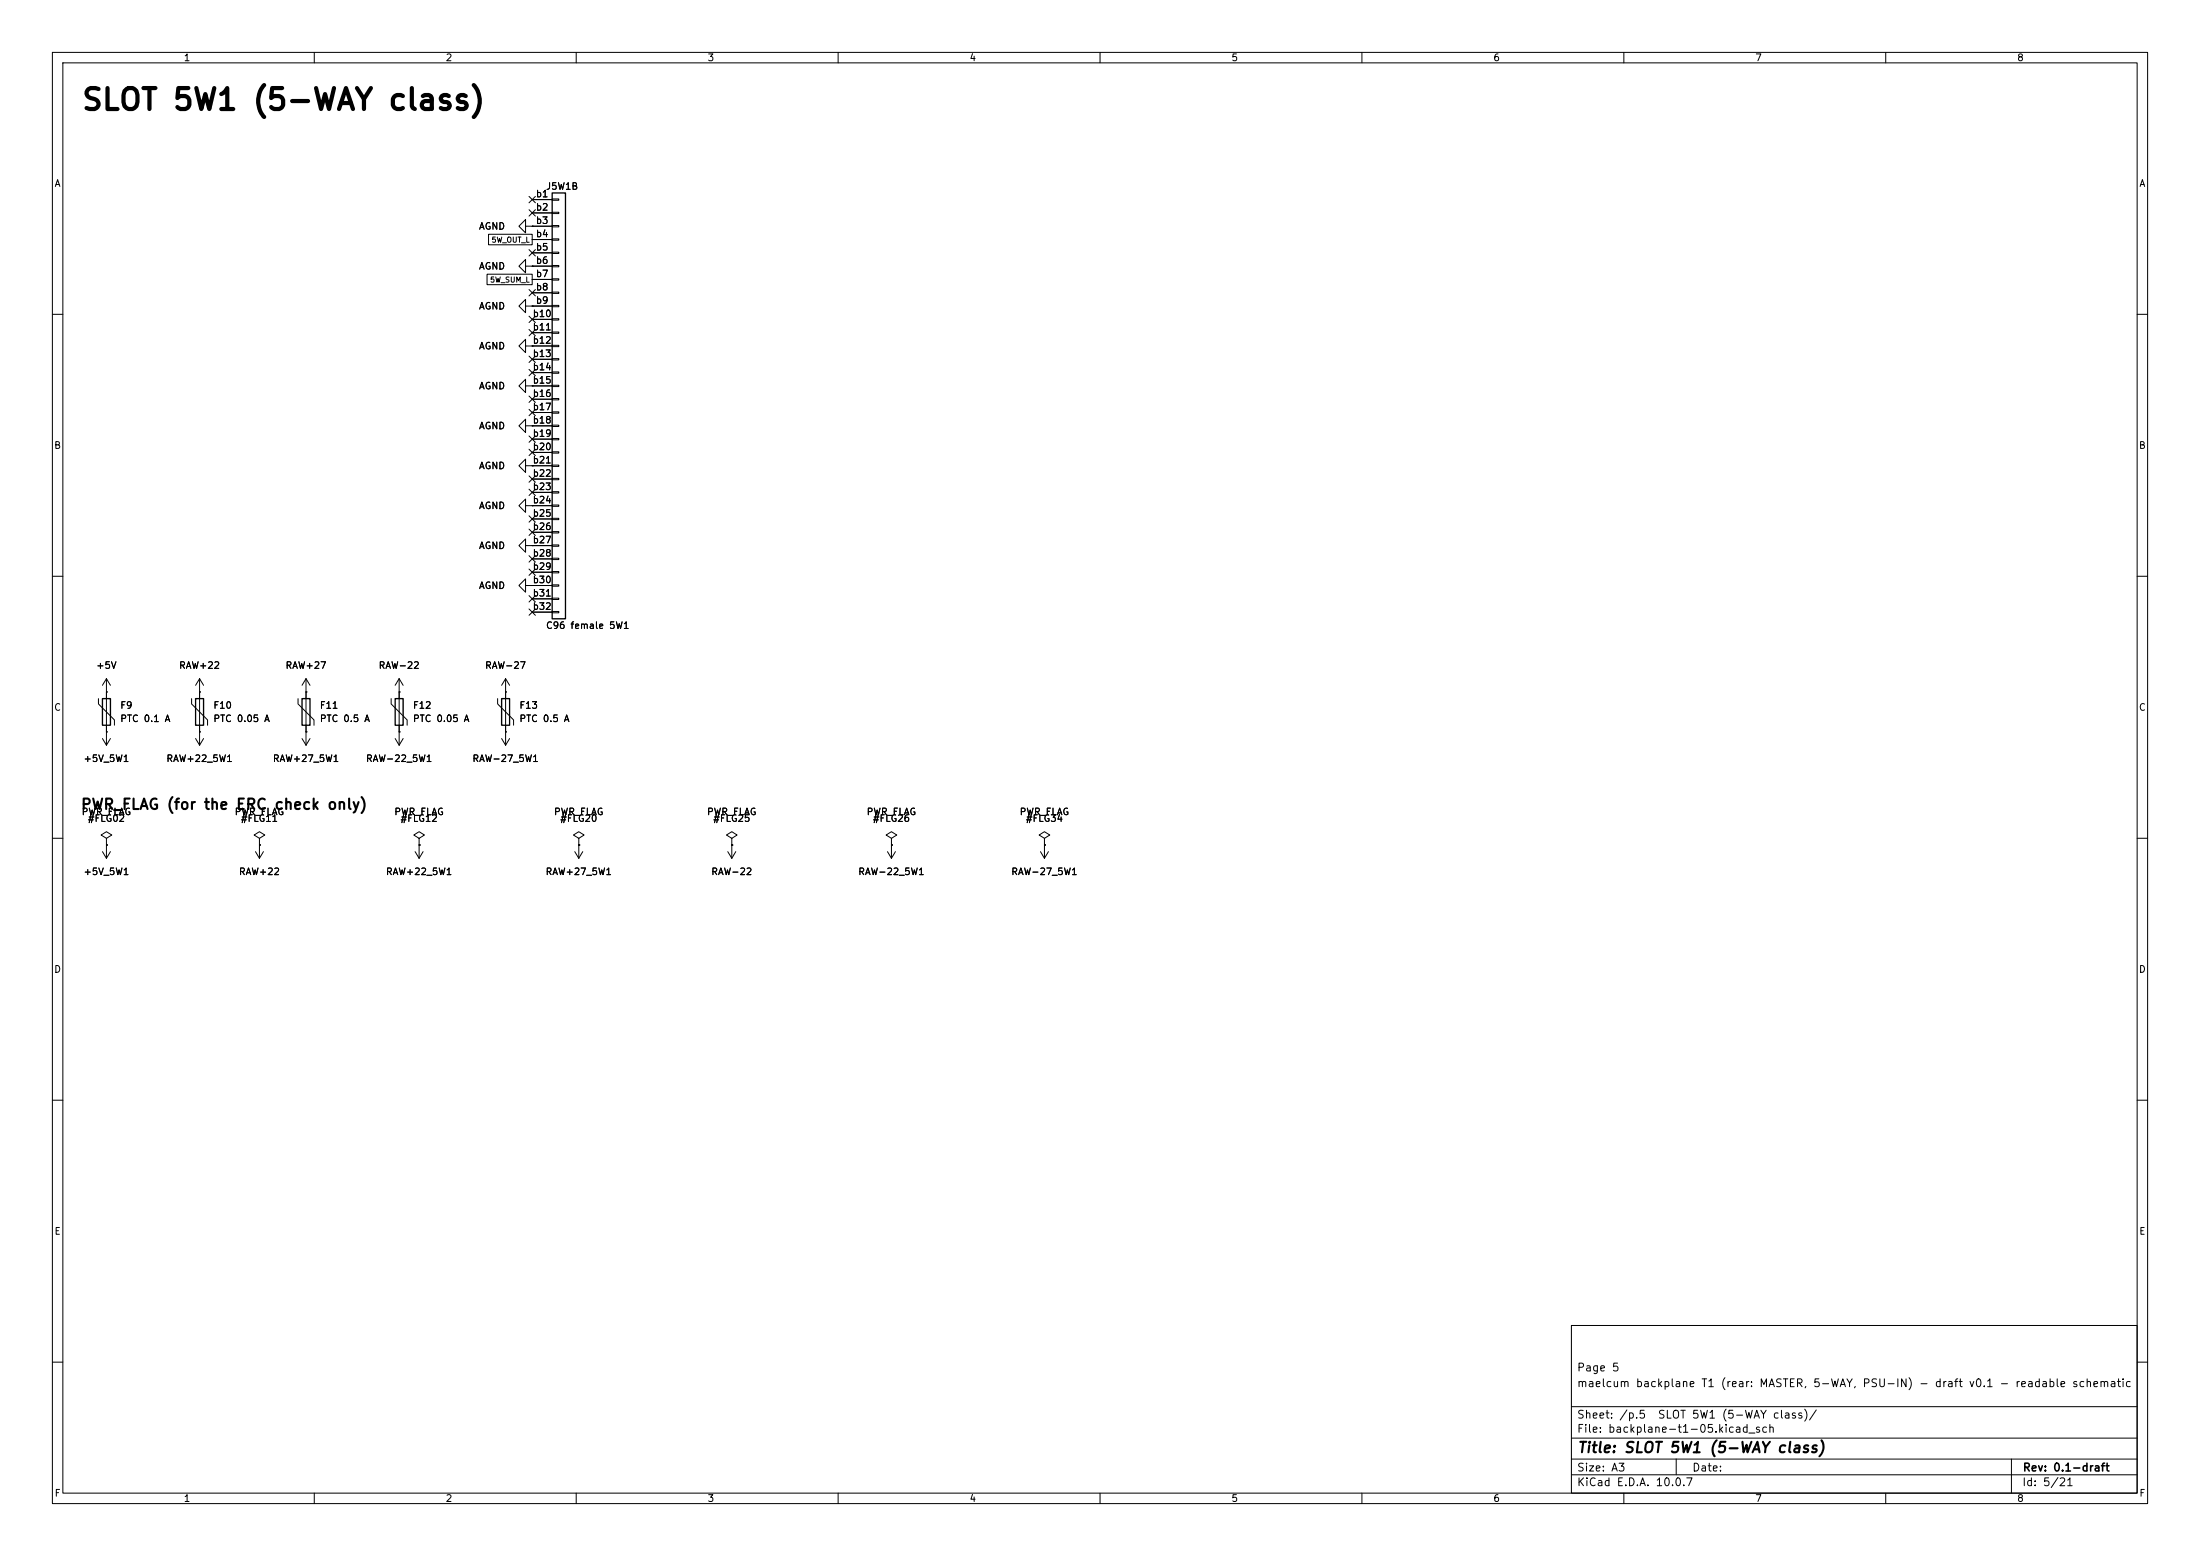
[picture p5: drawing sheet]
<svg xmlns="http://www.w3.org/2000/svg" width="420mm" height="297mm" viewBox="0 0 420 297" stroke-linecap="round" stroke-linejoin="round" font-family="sans-serif">
<g fill="none" stroke="#000" stroke-width=".19">
<path d="M10 10h400v277h-400zM12 12h396v273h-396zM60 10v2M110 10v2M160 10v2M210 10v2M260 10v2M310 10v2M360 10v2M101 37.5l1.2 1.2M101.6 38.1h3.8M102.2 37.5l-1.2 1.2"/>
<path d="M105.4 38h1.3v.2h-1.3zM93 52.3h8.6v2h-8.6zM93.3 44.7h8.3v2h-8.3zM100.3 43.2v-1.3l-1.2 1.3 1.2 1.3v-1.3h1.3M100.3 50.8v-1.3l-1.2 1.3 1.2 1.3v-1.3h1.3M100.3 58.4v-1.2l-1.2 1.2 1.2 1.3v-1.3h1.3M101 55.3l1.2 1.2M101 47.7l1.2 1.2M101 40l1.2 1.2M101.6 43.2h.1M101.6 50.8h.1M101.6 58.4h.1"/>
<path d="M101.6 40.6h3.8M101.6 43.2h3.8M101.6 45.7h3.8M101.6 48.3h3.8M101.6 50.8h3.8M101.6 53.3h3.8M101.6 55.9h3.8M101.6 58.4h3.8M102.2 55.3l-1.2 1.2M102.2 47.7l-1.2 1.2M102.2 40l-1.2 1.2M105.4 40.5h1.3v.3h-1.3z"/>
<path d="M105.4 43.1h1.3v.2h-1.3zM105.4 45.6h1.3v.2h-1.3zM105.4 48.1h1.3v.3h-1.3zM105.4 50.7h1.3v.2h-1.3zM105.4 53.2h1.3v.3h-1.3zM105.4 55.8h1.3v.2h-1.3zM105.4 58.3h1.3v.2h-1.3zM10 60h2M100.3 73.7v-1.3l-1.2 1.3 1.2 1.2v-1.2h1.3M100.3 66v-1.2l-1.2 1.2 1.2 1.3v-1.3h1.3M101 78.1l1.2 1.2M101 75.6l1.2 1.2"/>
<path d="M101 70.5l1.2 1.2M101 62.9l1.2 1.2M101 60.4l1.2 1.2M101 68l1.2 1.2M101.6 73.7h.1M101.6 66h.1M101.6 61h3.8M101.6 63.5h3.8M101.6 66h3.8M101.6 68.6h3.8M101.6 71.1h3.8M101.6 73.7h3.8"/>
<path d="M101.6 76.2h3.8M101.6 78.7h3.8M102.2 78.1l-1.2 1.2M102.2 75.6l-1.2 1.2M102.2 70.5l-1.2 1.2M102.2 62.9l-1.2 1.2M102.2 60.4l-1.2 1.2M102.2 68l-1.2 1.2M105.4 60.8h1.3v.3h-1.3zM105.4 63.4h1.3v.2h-1.3zM105.4 65.9h1.3v.3h-1.3zM105.4 68.5h1.3v.2h-1.3z"/>
<path d="M105.4 71h1.3v.2h-1.3zM105.4 73.5h1.3v.3h-1.3zM105.4 76.1h1.3v.2h-1.3zM105.4 78.6h1.3v.3h-1.3zM408 60h2M100.3 96.5v-1.2l-1.2 1.2 1.2 1.3v-1.3h1.3M100.3 88.9v-1.3l-1.2 1.3 1.2 1.3v-1.3h1.3M100.3 81.3v-1.3l-1.2 1.3 1.2 1.3v-1.3h1.3M101 98.5l1.2 1.2M101 93.4l1.2 1.2M101 83.2l1.2 1.2M101 90.8l1.2 1.2"/>
<path d="M101 85.8l1.2 1.2M101.6 96.5h.1M101.6 88.9h.1M101.6 81.3h.1M101.6 81.3h3.8M101.6 83.8h3.8M101.6 86.4h3.8M101.6 88.9h3.8M101.6 91.4h3.8M101.6 94h3.8M101.6 96.5h3.8M101.6 99.1h3.8"/>
<path d="M102.2 98.5l-1.2 1.2M102.2 93.4l-1.2 1.2M102.2 83.2l-1.2 1.2M102.2 90.8l-1.2 1.2M102.2 85.8l-1.2 1.2M105.4 81.2h1.3v.2h-1.3zM105.4 83.7h1.3v.2h-1.3zM105.4 86.2h1.3v.3h-1.3zM105.4 88.8h1.3v.2h-1.3zM105.4 91.3h1.3v.3h-1.3zM105.4 93.9h1.3v.2h-1.3zM105.4 96.4h1.3v.2h-1.3z"/>
<path d="M105.4 98.9h1.3v.3h-1.3zM10 110h2M100.3 104.1v-1.2l-1.2 1.2 1.2 1.3v-1.3h1.3M100.3 111.8v-1.3l-1.2 1.3 1.2 1.2v-1.2h1.3M101 113.7l1.2 1.2M101 106.1l1.2 1.2M101 108.6l1.2 1.2M101 101l1.2 1.2M101 116.2l1.2 1.2M101.6 104.1h.1M101.6 111.8h.1M101.6 101.6h3.8"/>
<path d="M101.6 104.1h3.8M101.6 106.7h3.8M101.6 109.2h3.8M101.6 111.8h3.8M101.6 114.3h3.8M101.6 116.8h3.8M102.2 113.7l-1.2 1.2M102.2 106.1l-1.2 1.2M102.2 108.6l-1.2 1.2M102.2 101l-1.2 1.2M102.2 116.2l-1.2 1.2M105.4 101.5h1.3v.2h-1.3z"/>
<path d="M105.4 104h1.3v.3h-1.3zM105.4 106.6h1.3v.2h-1.3zM105.4 109.1h1.3v.2h-1.3zM105.4 111.6h1.3v.3h-1.3zM105.4 114.2h1.3v.2h-1.3zM105.4 116.7h1.3v.3h-1.3zM408 110h2M18.8 133.4v1l3 3v1M20.3 132.1h.1M20.3 139.7h.1M20.3 129.5v12.7M20.3 129.5l-.7 1.3"/>
<path d="M20.3 129.5l.8 1.3M36.6 133.4v1l3 3v1M38.1 139.7h.1M38.1 132.1h.1M38.1 129.5v12.7M38.1 129.5l-.8 1.3M38.1 129.5l.8 1.3M56.9 133.4v1l3 3v1M58.4 132.1h.1M58.4 139.7h.1M58.4 129.5v12.7M58.4 129.5l-.7 1.3"/>
<path d="M58.4 129.5l.8 1.3M74.7 133.4v1l3 3v1M76.2 139.7h.1M76.2 132.1h.1M76.2 129.5v12.7M76.2 129.5l-.8 1.3M76.2 129.5l.8 1.3M95 133.4v1l3 3v1M96.5 132.1h.1M96.5 139.7h.1M96.5 129.5l-.7 1.3M96.5 129.5l.8 1.3"/>
<path d="M96.5 129.5v12.7M10 160h2M19.6 141l.7 1.2M21.1 141l-.8 1.2M37.3 141l.8 1.2M38.9 141l-.8 1.2M57.7 141l.7 1.2M59.2 141l-.8 1.2M75.4 141l.8 1.2M77 141l-.8 1.2M95.8 141l.7 1.2M97.3 141l-.8 1.2"/>
<path d="M408 160h2M19.6 162.6l.7 1.2M20.3 160l1-.6-1-.6-1 .6 1 .6v1.3M20.3 161.3h.1M20.3 161.3v2.5M21.1 162.6l-.8 1.2M48.8 162.6l.7 1.2M49.5 161.3h.1M49.5 160l1-.6-1-.6-1 .6 1 .6v1.3M49.5 161.3v2.5M50.3 162.6l-.8 1.2M79.2 162.6l.8 1.2"/>
<path d="M80 161.3h.1M80 160l1-.6-1-.6-1 .6 1 .6v1.3M80 161.3v2.5M80.8 162.6l-.8 1.2M109.7 162.6l.8 1.2M110.5 160l1-.6-1-.6-1 .6 1 .6v1.3M110.5 161.3h.1M110.5 161.3v2.5M111.3 162.6l-.8 1.2M138.9 162.6l.8 1.2M139.7 161.3h.1M139.7 160l1-.6-1-.6-1 .6 1 .6v1.3"/>
<path d="M139.7 161.3v2.5M140.5 162.6l-.8 1.2M169.4 162.6l.8 1.2M170.2 160l1-.6-1-.6-1 .6 1 .6v1.3M170.2 161.3h.1M170.2 161.3v2.5M170.9 162.6l-.7 1.2M198.6 162.6l.8 1.2M199.4 160l1-.6-1-.6-1 .6 1 .6v1.3M199.4 161.3h.1M199.4 161.3v2.5M200.2 162.6l-.8 1.2"/>
<path d="M10 210h2M408 210h2M300 253h108v32h-108zM10 260h2M300 278.5h108M300 274.5h108M300 268.5h108M320 278.5v3M384 278.5v6.5M408 260h2M60 285v2M110 285v2"/>
<path d="M160 285v2M210 285v2M260 285v2M300 281.5h108M310 285v2M360 285v2"/>
</g>
<path d="M105.4 36.8h2.5v81.3h-2.5zM19.6 133.4h1.5v5h-1.5zM37.3 133.4h1.6v5h-1.6zM57.7 133.4h1.5v5h-1.5zM75.4 133.4h1.6v5h-1.6zM95.8 133.4h1.5v5h-1.5z" fill="none" stroke="#000" stroke-width=".25"/>
<text font-size="4" x="15.4" y="22">SLOT 5W1 (5-WAY class)</text>
<g font-size="2">
<text x="15.3" y="155">PWR_FLAG (for the ERC check only)</text>
<text x="301" y="277.8">Title: SLOT 5W1 (5-WAY class)</text>
</g>
<g font-size="1.5">
<text x="300.9" y="262.1">Page 5</text>
<text x="300.9" y="265.1">maelcum backplane T1 (rear: MASTER, 5-WAY, PSU-IN) - draft v0.1 - readable schematic</text>
<text x="300.9" y="273.8">File: backplane-t1-05.kicad_sch</text>
<text x="300.9" y="271.1">Sheet: /p.5</text>
<text x="316.4" y="271.1">SLOT 5W1 (5-WAY class)/</text>
<text x="300.9" y="281.2">Size: A3</text>
<text x="322.9" y="281.2">Date:</text>
<text x="386" y="281.2">Rev: 0.1-draft</text>
<text x="300.9" y="284">KiCad E.D.A. 10.0.7</text>
<text x="385.9" y="284">Id: 5/21</text>
</g>
<g font-size="1.3">
<text x="35" y="12">1</text>
<text x="85" y="12">2</text>
<text x="135" y="12">3</text>
<text x="185" y="12">4</text>
<text x="235" y="12">5</text>
<text x="285" y="12">6</text>
<text x="335" y="12">7</text>
<text x="385" y="12">8</text>
<text x="10.3" y="36">A</text>
<text x="408.3" y="36">A</text>
<text x="102.2" y="38">b1</text>
<text x="102.2" y="40.5">b2</text>
<text x="104.1" y="36.5">J5W1B</text>
<text x="91.3" y="44.1">AGND</text>
<text x="102.2" y="43">b3</text>
<text x="102.2" y="45.6">b4</text>
<text x="91.3" y="51.8">AGND</text>
<text x="102.2" y="48.1">b5</text>
<text x="102.2" y="50.7">b6</text>
<text x="102.2" y="53.2">b7</text>
<text x="91.3" y="59.4">AGND</text>
<text x="102.2" y="55.7">b8</text>
<text x="102.2" y="58.3">b9</text>
<text x="101.6" y="60.8">b10</text>
<text x="101.6" y="63.4">b11</text>
<text x="101.6" y="65.9">b12</text>
<text x="91.3" y="67">AGND</text>
<text x="101.6" y="68.4">b13</text>
<text x="101.6" y="71">b14</text>
<text x="91.3" y="74.6">AGND</text>
<text x="101.6" y="73.5">b15</text>
<text x="101.6" y="76.1">b16</text>
<text x="91.3" y="82.2">AGND</text>
<text x="101.6" y="78.6">b17</text>
<text x="101.6" y="81.1">b18</text>
<text x="101.6" y="83.7">b19</text>
<text x="10.2" y="86">B</text>
<text x="91.3" y="89.9">AGND</text>
<text x="101.6" y="86.2">b20</text>
<text x="101.6" y="88.8">b21</text>
<text x="408.2" y="86">B</text>
<text x="101.6" y="91.3">b22</text>
<text x="101.6" y="93.8">b23</text>
<text x="91.3" y="97.5">AGND</text>
<text x="101.6" y="96.4">b24</text>
<text x="101.6" y="98.9">b25</text>
<text x="101.6" y="101.5">b26</text>
<text x="91.3" y="105.1">AGND</text>
<text x="101.6" y="104">b27</text>
<text x="101.6" y="106.5">b28</text>
<text x="91.3" y="112.7">AGND</text>
<text x="101.6" y="109.1">b29</text>
<text x="101.6" y="111.6">b30</text>
<text x="101.6" y="114.2">b31</text>
<text x="101.6" y="116.7">b32</text>
<text x="104.1" y="120.3">C96 female 5W1</text>
<text x="18.3" y="128">+5V</text>
<text x="34.1" y="128">RAW+22</text>
<text x="54.4" y="128">RAW+27</text>
<text x="72.2" y="128">RAW-22</text>
<text x="92.5" y="128">RAW-27</text>
<text x="10.2" y="136">C</text>
<text x="22.8" y="135.6">F9</text>
<text x="40.6" y="135.6">F10</text>
<text x="60.9" y="135.6">F11</text>
<text x="78.7" y="135.6">F12</text>
<text x="99" y="135.6">F13</text>
<text x="408.2" y="136">C</text>
<text x="22.8" y="138.1">PTC 0.1 A</text>
<text x="40.6" y="138.1">PTC 0.05 A</text>
<text x="60.9" y="138.1">PTC 0.5 A</text>
<text x="78.7" y="138.1">PTC 0.05 A</text>
<text x="99" y="138.1">PTC 0.5 A</text>
<text x="15.8" y="145.7">+5V_5W1</text>
<text x="31.7" y="145.7">RAW+22_5W1</text>
<text x="52" y="145.7">RAW+27_5W1</text>
<text x="69.8" y="145.7">RAW-22_5W1</text>
<text x="90.1" y="145.7">RAW-27_5W1</text>
<text x="15.5" y="155.9">PWR_FLAG</text>
<text x="44.7" y="155.9">PWR_FLAG</text>
<text x="75.2" y="155.9">PWR_FLAG</text>
<text x="105.6" y="155.9">PWR_FLAG</text>
<text x="134.9" y="155.9">PWR_FLAG</text>
<text x="165.3" y="155.9">PWR_FLAG</text>
<text x="194.5" y="155.9">PWR_FLAG</text>
<text x="16.7" y="157.2">#FLG02</text>
<text x="45.9" y="157.2">#FLG11</text>
<text x="76.3" y="157.2">#FLG12</text>
<text x="106.8" y="157.2">#FLG20</text>
<text x="136" y="157.2">#FLG25</text>
<text x="166.5" y="157.2">#FLG26</text>
<text x="195.7" y="157.2">#FLG34</text>
<text x="15.8" y="167.3">+5V_5W1</text>
<text x="45.5" y="167.3">RAW+22</text>
<text x="73.6" y="167.3">RAW+22_5W1</text>
<text x="104" y="167.3">RAW+27_5W1</text>
<text x="135.7" y="167.3">RAW-22</text>
<text x="163.7" y="167.3">RAW-22_5W1</text>
<text x="192.9" y="167.3">RAW-27_5W1</text>
<text x="10.2" y="186">D</text>
<text x="408.2" y="186">D</text>
<text x="10.3" y="236">E</text>
<text x="408.3" y="236">E</text>
<text x="10.3" y="286">F</text>
<text x="35" y="287">1</text>
<text x="85" y="287">2</text>
<text x="135" y="287">3</text>
<text x="185" y="287">4</text>
<text x="235" y="287">5</text>
<text x="285" y="287">6</text>
<text x="335" y="287">7</text>
<text x="385" y="287">8</text>
<text x="408.3" y="286">F</text>
</g>
<g font-size="1">
<text x="93.7" y="46.5">5W_OUT_L</text>
<text x="93.5" y="54.2">5W_SUM_L</text>
</g>
</svg>
